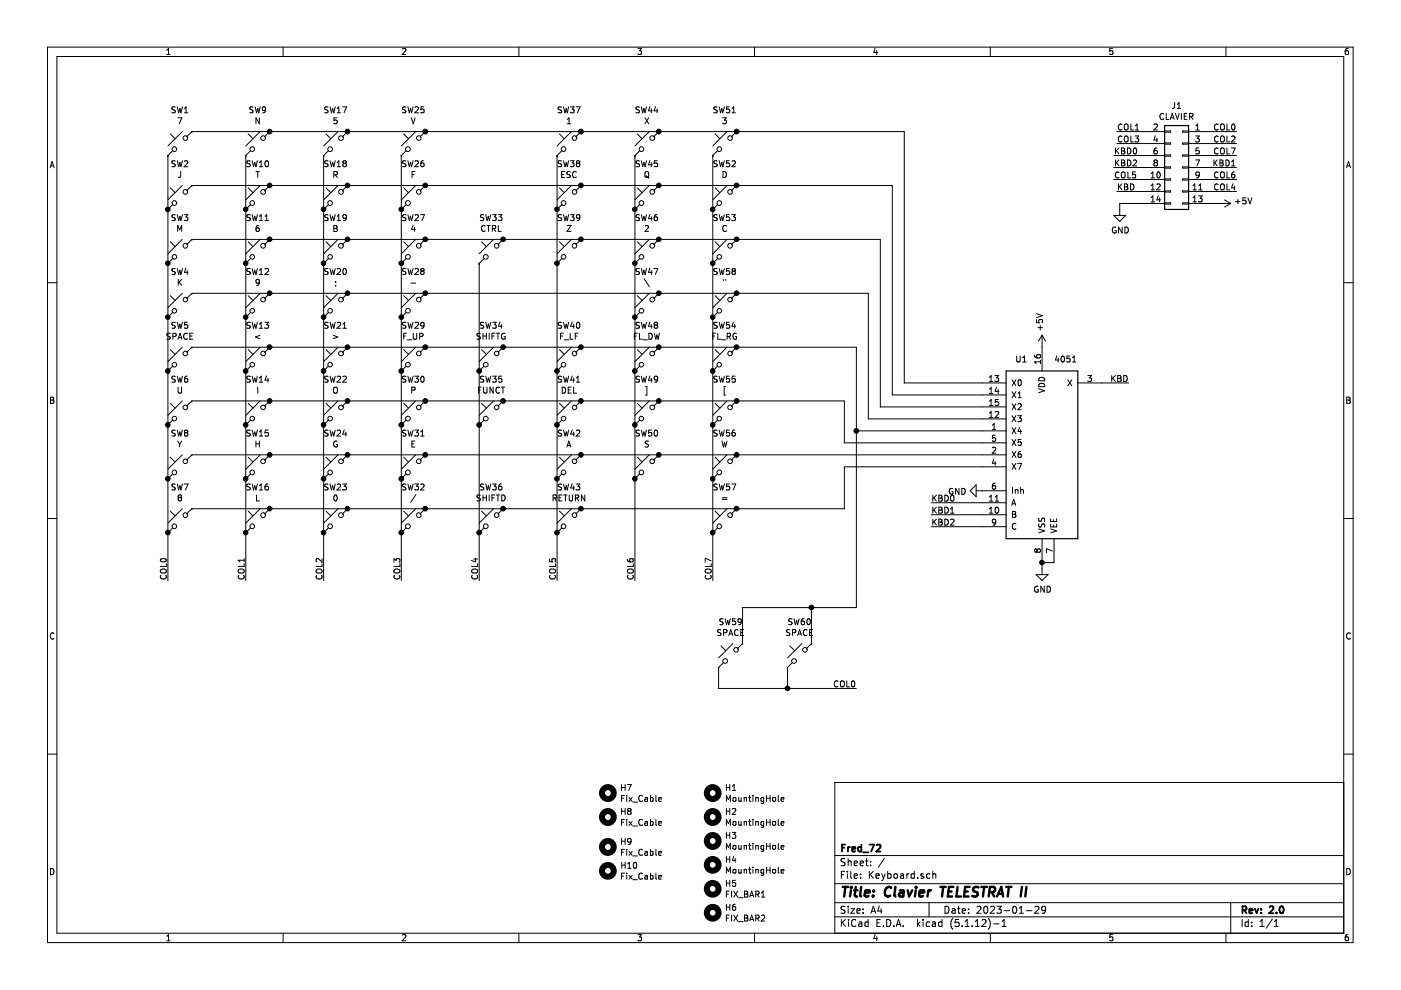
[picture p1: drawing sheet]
EESchema Schematic File Version 4
EELAYER 30 0
EELAYER END
$Descr A4 11693 8268
encoding utf-8
Sheet 1 1
Title "Clavier TELESTRAT II"
Date "2023-01-29"
Rev "2.0"
Comp "Fred_72"
Comment1 ""
Comment2 ""
Comment3 ""
Comment4 ""
$EndDescr
Wire Wire Line
	9350 1700 9350 1750
$Comp
L Keyboard-rescue:+5V-power-Jupiter-II_keyboard-rescue #PWR0102
U 1 1
P 10175 1700
F 0 "#PWR0102" H 10175 1550 50  0001 C CNN
F 1 "+5V" V 10190 1828 50  0000 L CNN
F 2 "" H 10175 1700 50  0001 C CNN
F 3 "" H 10175 1700 50  0001 C CNN
	1    10175 1700
	0    1    -1   0   
$EndComp
Wire Wire Line
	10175 1700 10075 1700
Wire Wire Line
	9575 1700 9350 1700
$Comp
L Keyboard-rescue:MountingHole-Mechanical-Jupiter-II_keyboard-rescue H1
U 1 1
P 5950 6625
F 0 "H1" H 6050 6671 50  0000 L CNN
F 1 "MountingHole" H 6050 6580 50  0000 L CNN
F 2 "MountingHole:MountingHole_3.2mm_M3_DIN965_Pad" H 5950 6625 50  0001 C CNN
F 3 "~" H 5950 6625 50  0001 C CNN
	1    5950 6625
	1    0    0    -1  
$EndComp
$Comp
L Keyboard-rescue:MountingHole-Mechanical-Jupiter-II_keyboard-rescue H2
U 1 1
P 5950 6825
F 0 "H2" H 6050 6871 50  0000 L CNN
F 1 "MountingHole" H 6050 6780 50  0000 L CNN
F 2 "MountingHole:MountingHole_3.2mm_M3_DIN965_Pad" H 5950 6825 50  0001 C CNN
F 3 "~" H 5950 6825 50  0001 C CNN
	1    5950 6825
	1    0    0    -1  
$EndComp
$Comp
L Keyboard-rescue:MountingHole-Mechanical-Jupiter-II_keyboard-rescue H3
U 1 1
P 5950 7025
F 0 "H3" H 6050 7071 50  0000 L CNN
F 1 "MountingHole" H 6050 6980 50  0000 L CNN
F 2 "MountingHole:MountingHole_3.2mm_M3_DIN965_Pad" H 5950 7025 50  0001 C CNN
F 3 "~" H 5950 7025 50  0001 C CNN
	1    5950 7025
	1    0    0    -1  
$EndComp
$Comp
L Keyboard-rescue:MountingHole-Mechanical-Jupiter-II_keyboard-rescue H4
U 1 1
P 5950 7225
F 0 "H4" H 6050 7271 50  0000 L CNN
F 1 "MountingHole" H 6050 7180 50  0000 L CNN
F 2 "MountingHole:MountingHole_3.2mm_M3_DIN965_Pad" H 5950 7225 50  0001 C CNN
F 3 "~" H 5950 7225 50  0001 C CNN
	1    5950 7225
	1    0    0    -1  
$EndComp
$Comp
L Switch:SW_Push_45deg SW1
U 1 1
P 1500 1200
F 0 "SW1" H 1500 1481 50  0000 C CNN
F 1 "7" H 1500 1390 50  0000 C CNN
F 2 "Button_Switch_Keyboard:SW_Gateron_MX_1.00u_Plate" H 1500 1200 50  0001 C CNN
F 3 "~" H 1500 1200 50  0001 C CNN
	1    1500 1200
	-1   0    0    -1  
$EndComp
$Comp
L Switch:SW_Push_45deg SW2
U 1 1
P 1500 1650
F 0 "SW2" H 1500 1931 50  0000 C CNN
F 1 "J" H 1500 1840 50  0000 C CNN
F 2 "Button_Switch_Keyboard:SW_Gateron_MX_1.00u_Plate" H 1500 1650 50  0001 C CNN
F 3 "~" H 1500 1650 50  0001 C CNN
	1    1500 1650
	-1   0    0    -1  
$EndComp
$Comp
L Switch:SW_Push_45deg SW9
U 1 1
P 2150 1200
F 0 "SW9" H 2150 1481 50  0000 C CNN
F 1 "N" H 2150 1390 50  0000 C CNN
F 2 "Button_Switch_Keyboard:SW_Gateron_MX_1.00u_Plate" H 2150 1200 50  0001 C CNN
F 3 "~" H 2150 1200 50  0001 C CNN
	1    2150 1200
	-1   0    0    -1  
$EndComp
$Comp
L Switch:SW_Push_45deg SW10
U 1 1
P 2150 1650
F 0 "SW10" H 2150 1931 50  0000 C CNN
F 1 "T" H 2150 1840 50  0000 C CNN
F 2 "Button_Switch_Keyboard:SW_Gateron_MX_1.00u_Plate" H 2150 1650 50  0001 C CNN
F 3 "~" H 2150 1650 50  0001 C CNN
	1    2150 1650
	-1   0    0    -1  
$EndComp
$Comp
L Switch:SW_Push_45deg SW3
U 1 1
P 1500 2100
F 0 "SW3" H 1500 2381 50  0000 C CNN
F 1 "M" H 1500 2290 50  0000 C CNN
F 2 "Button_Switch_Keyboard:SW_Gateron_MX_1.00u_Plate" H 1500 2100 50  0001 C CNN
F 3 "~" H 1500 2100 50  0001 C CNN
	1    1500 2100
	-1   0    0    -1  
$EndComp
$Comp
L Switch:SW_Push_45deg SW4
U 1 1
P 1500 2550
F 0 "SW4" H 1500 2831 50  0000 C CNN
F 1 "K" H 1500 2740 50  0000 C CNN
F 2 "Button_Switch_Keyboard:SW_Gateron_MX_1.00u_Plate" H 1500 2550 50  0001 C CNN
F 3 "~" H 1500 2550 50  0001 C CNN
	1    1500 2550
	-1   0    0    -1  
$EndComp
$Comp
L Switch:SW_Push_45deg SW11
U 1 1
P 2150 2100
F 0 "SW11" H 2150 2381 50  0000 C CNN
F 1 "6" H 2150 2290 50  0000 C CNN
F 2 "Button_Switch_Keyboard:SW_Gateron_MX_1.00u_Plate" H 2150 2100 50  0001 C CNN
F 3 "~" H 2150 2100 50  0001 C CNN
	1    2150 2100
	-1   0    0    -1  
$EndComp
$Comp
L Switch:SW_Push_45deg SW12
U 1 1
P 2150 2550
F 0 "SW12" H 2150 2831 50  0000 C CNN
F 1 "9" H 2150 2740 50  0000 C CNN
F 2 "Button_Switch_Keyboard:SW_Gateron_MX_1.00u_Plate" H 2150 2550 50  0001 C CNN
F 3 "~" H 2150 2550 50  0001 C CNN
	1    2150 2550
	-1   0    0    -1  
$EndComp
$Comp
L Switch:SW_Push_45deg SW17
U 1 1
P 2800 1200
F 0 "SW17" H 2800 1481 50  0000 C CNN
F 1 "5" H 2800 1390 50  0000 C CNN
F 2 "Button_Switch_Keyboard:SW_Gateron_MX_1.00u_Plate" H 2800 1200 50  0001 C CNN
F 3 "~" H 2800 1200 50  0001 C CNN
	1    2800 1200
	-1   0    0    -1  
$EndComp
$Comp
L Switch:SW_Push_45deg SW18
U 1 1
P 2800 1650
F 0 "SW18" H 2800 1931 50  0000 C CNN
F 1 "R" H 2800 1840 50  0000 C CNN
F 2 "Button_Switch_Keyboard:SW_Gateron_MX_1.00u_Plate" H 2800 1650 50  0001 C CNN
F 3 "~" H 2800 1650 50  0001 C CNN
	1    2800 1650
	-1   0    0    -1  
$EndComp
$Comp
L Switch:SW_Push_45deg SW25
U 1 1
P 3450 1200
F 0 "SW25" H 3450 1481 50  0000 C CNN
F 1 "V" H 3450 1390 50  0000 C CNN
F 2 "Button_Switch_Keyboard:SW_Gateron_MX_1.00u_Plate" H 3450 1200 50  0001 C CNN
F 3 "~" H 3450 1200 50  0001 C CNN
	1    3450 1200
	-1   0    0    -1  
$EndComp
$Comp
L Switch:SW_Push_45deg SW26
U 1 1
P 3450 1650
F 0 "SW26" H 3450 1931 50  0000 C CNN
F 1 "F" H 3450 1840 50  0000 C CNN
F 2 "Button_Switch_Keyboard:SW_Gateron_MX_1.00u_Plate" H 3450 1650 50  0001 C CNN
F 3 "~" H 3450 1650 50  0001 C CNN
	1    3450 1650
	-1   0    0    -1  
$EndComp
$Comp
L Switch:SW_Push_45deg SW19
U 1 1
P 2800 2100
F 0 "SW19" H 2800 2381 50  0000 C CNN
F 1 "B" H 2800 2290 50  0000 C CNN
F 2 "Button_Switch_Keyboard:SW_Gateron_MX_1.00u_Plate" H 2800 2100 50  0001 C CNN
F 3 "~" H 2800 2100 50  0001 C CNN
	1    2800 2100
	-1   0    0    -1  
$EndComp
$Comp
L Switch:SW_Push_45deg SW20
U 1 1
P 2800 2550
F 0 "SW20" H 2800 2831 50  0000 C CNN
F 1 ";" H 2800 2740 50  0000 C CNN
F 2 "Button_Switch_Keyboard:SW_Gateron_MX_1.00u_Plate" H 2800 2550 50  0001 C CNN
F 3 "~" H 2800 2550 50  0001 C CNN
	1    2800 2550
	-1   0    0    -1  
$EndComp
$Comp
L Switch:SW_Push_45deg SW27
U 1 1
P 3450 2100
F 0 "SW27" H 3450 2381 50  0000 C CNN
F 1 "4" H 3450 2290 50  0000 C CNN
F 2 "Button_Switch_Keyboard:SW_Gateron_MX_1.00u_Plate" H 3450 2100 50  0001 C CNN
F 3 "~" H 3450 2100 50  0001 C CNN
	1    3450 2100
	-1   0    0    -1  
$EndComp
$Comp
L Switch:SW_Push_45deg SW28
U 1 1
P 3450 2550
F 0 "SW28" H 3450 2831 50  0000 C CNN
F 1 "-" H 3450 2740 50  0000 C CNN
F 2 "Button_Switch_Keyboard:SW_Gateron_MX_1.00u_Plate" H 3450 2550 50  0001 C CNN
F 3 "~" H 3450 2550 50  0001 C CNN
	1    3450 2550
	-1   0    0    -1  
$EndComp
Wire Wire Line
	7550 3200 8200 3200
$Comp
L 4xxx:4051 U1
U 1 1
P 8700 3800
F 0 "U1" H 8475 4600 50  0000 L CNN
F 1 "4051" H 8800 4600 50  0000 L CNN
F 2 "Package_DIP:DIP-16_W7.62mm" H 8700 3800 50  0001 C CNN
F 3 "http://www.intersil.com/content/dam/Intersil/documents/cd40/cd4051bms-52bms-53bms.pdf" H 8700 3800 50  0001 C CNN
	1    8700 3800
	1    0    0    -1  
$EndComp
$Comp
L Switch:SW_Push_45deg SW5
U 1 1
P 1500 3000
F 0 "SW5" H 1500 3281 50  0000 C CNN
F 1 "SPACE" H 1500 3190 50  0000 C CNN
F 2 "Button_Switch_Keyboard:SW_Gateron_MX_6.25u_Plate" H 1500 3000 50  0001 C CNN
F 3 "~" H 1500 3000 50  0001 C CNN
	1    1500 3000
	-1   0    0    -1  
$EndComp
$Comp
L Switch:SW_Push_45deg SW6
U 1 1
P 1500 3450
F 0 "SW6" H 1500 3731 50  0000 C CNN
F 1 "U" H 1500 3640 50  0000 C CNN
F 2 "Button_Switch_Keyboard:SW_Gateron_MX_1.00u_Plate" H 1500 3450 50  0001 C CNN
F 3 "~" H 1500 3450 50  0001 C CNN
	1    1500 3450
	-1   0    0    -1  
$EndComp
$Comp
L Switch:SW_Push_45deg SW13
U 1 1
P 2150 3000
F 0 "SW13" H 2150 3281 50  0000 C CNN
F 1 "<" H 2150 3190 50  0000 C CNN
F 2 "Button_Switch_Keyboard:SW_Gateron_MX_1.00u_Plate" H 2150 3000 50  0001 C CNN
F 3 "~" H 2150 3000 50  0001 C CNN
	1    2150 3000
	-1   0    0    -1  
$EndComp
$Comp
L Switch:SW_Push_45deg SW14
U 1 1
P 2150 3450
F 0 "SW14" H 2150 3731 50  0000 C CNN
F 1 "I" H 2150 3640 50  0000 C CNN
F 2 "Button_Switch_Keyboard:SW_Gateron_MX_1.00u_Plate" H 2150 3450 50  0001 C CNN
F 3 "~" H 2150 3450 50  0001 C CNN
	1    2150 3450
	-1   0    0    -1  
$EndComp
$Comp
L Switch:SW_Push_45deg SW8
U 1 1
P 1500 3900
F 0 "SW8" H 1500 4181 50  0000 C CNN
F 1 "Y" H 1500 4090 50  0000 C CNN
F 2 "Button_Switch_Keyboard:SW_Gateron_MX_1.00u_Plate" H 1500 3900 50  0001 C CNN
F 3 "~" H 1500 3900 50  0001 C CNN
	1    1500 3900
	-1   0    0    -1  
$EndComp
$Comp
L Switch:SW_Push_45deg SW7
U 1 1
P 1500 4350
F 0 "SW7" H 1500 4631 50  0000 C CNN
F 1 "8" H 1500 4540 50  0000 C CNN
F 2 "Button_Switch_Keyboard:SW_Gateron_MX_1.00u_Plate" H 1500 4350 50  0001 C CNN
F 3 "~" H 1500 4350 50  0001 C CNN
	1    1500 4350
	-1   0    0    -1  
$EndComp
$Comp
L Switch:SW_Push_45deg SW15
U 1 1
P 2150 3900
F 0 "SW15" H 2150 4181 50  0000 C CNN
F 1 "H" H 2150 4090 50  0000 C CNN
F 2 "Button_Switch_Keyboard:SW_Gateron_MX_1.00u_Plate" H 2150 3900 50  0001 C CNN
F 3 "~" H 2150 3900 50  0001 C CNN
	1    2150 3900
	-1   0    0    -1  
$EndComp
$Comp
L Switch:SW_Push_45deg SW16
U 1 1
P 2150 4350
F 0 "SW16" H 2150 4631 50  0000 C CNN
F 1 "L" H 2150 4540 50  0000 C CNN
F 2 "Button_Switch_Keyboard:SW_Gateron_MX_1.00u_Plate" H 2150 4350 50  0001 C CNN
F 3 "~" H 2150 4350 50  0001 C CNN
	1    2150 4350
	-1   0    0    -1  
$EndComp
$Comp
L Switch:SW_Push_45deg SW21
U 1 1
P 2800 3000
F 0 "SW21" H 2800 3281 50  0000 C CNN
F 1 ">" H 2800 3190 50  0000 C CNN
F 2 "Button_Switch_Keyboard:SW_Gateron_MX_1.00u_Plate" H 2800 3000 50  0001 C CNN
F 3 "~" H 2800 3000 50  0001 C CNN
	1    2800 3000
	-1   0    0    -1  
$EndComp
$Comp
L Switch:SW_Push_45deg SW22
U 1 1
P 2800 3450
F 0 "SW22" H 2800 3731 50  0000 C CNN
F 1 "O" H 2800 3640 50  0000 C CNN
F 2 "Button_Switch_Keyboard:SW_Gateron_MX_1.00u_Plate" H 2800 3450 50  0001 C CNN
F 3 "~" H 2800 3450 50  0001 C CNN
	1    2800 3450
	-1   0    0    -1  
$EndComp
$Comp
L Switch:SW_Push_45deg SW29
U 1 1
P 3450 3000
F 0 "SW29" H 3450 3281 50  0000 C CNN
F 1 "F_UP" H 3450 3190 50  0000 C CNN
F 2 "Button_Switch_Keyboard:SW_Gateron_MX_1.00u_Plate" H 3450 3000 50  0001 C CNN
F 3 "~" H 3450 3000 50  0001 C CNN
	1    3450 3000
	-1   0    0    -1  
$EndComp
$Comp
L Switch:SW_Push_45deg SW30
U 1 1
P 3450 3450
F 0 "SW30" H 3450 3731 50  0000 C CNN
F 1 "P" H 3450 3640 50  0000 C CNN
F 2 "Button_Switch_Keyboard:SW_Gateron_MX_1.00u_Plate" H 3450 3450 50  0001 C CNN
F 3 "~" H 3450 3450 50  0001 C CNN
	1    3450 3450
	-1   0    0    -1  
$EndComp
$Comp
L Switch:SW_Push_45deg SW24
U 1 1
P 2800 3900
F 0 "SW24" H 2800 4181 50  0000 C CNN
F 1 "G" H 2800 4090 50  0000 C CNN
F 2 "Button_Switch_Keyboard:SW_Gateron_MX_1.00u_Plate" H 2800 3900 50  0001 C CNN
F 3 "~" H 2800 3900 50  0001 C CNN
	1    2800 3900
	-1   0    0    -1  
$EndComp
$Comp
L Switch:SW_Push_45deg SW23
U 1 1
P 2800 4350
F 0 "SW23" H 2800 4631 50  0000 C CNN
F 1 "0" H 2800 4540 50  0000 C CNN
F 2 "Button_Switch_Keyboard:SW_Gateron_MX_1.00u_Plate" H 2800 4350 50  0001 C CNN
F 3 "~" H 2800 4350 50  0001 C CNN
	1    2800 4350
	-1   0    0    -1  
$EndComp
$Comp
L Switch:SW_Push_45deg SW31
U 1 1
P 3450 3900
F 0 "SW31" H 3450 4181 50  0000 C CNN
F 1 "E" H 3450 4090 50  0000 C CNN
F 2 "Button_Switch_Keyboard:SW_Gateron_MX_1.00u_Plate" H 3450 3900 50  0001 C CNN
F 3 "~" H 3450 3900 50  0001 C CNN
	1    3450 3900
	-1   0    0    -1  
$EndComp
$Comp
L Switch:SW_Push_45deg SW32
U 1 1
P 3450 4350
F 0 "SW32" H 3450 4631 50  0000 C CNN
F 1 "/" H 3450 4540 50  0000 C CNN
F 2 "Button_Switch_Keyboard:SW_Gateron_MX_1.00u_Plate" H 3450 4350 50  0001 C CNN
F 3 "~" H 3450 4350 50  0001 C CNN
	1    3450 4350
	-1   0    0    -1  
$EndComp
$Comp
L Switch:SW_Push_45deg SW37
U 1 1
P 4750 1200
F 0 "SW37" H 4750 1481 50  0000 C CNN
F 1 "1" H 4750 1390 50  0000 C CNN
F 2 "Button_Switch_Keyboard:SW_Gateron_MX_1.00u_Plate" H 4750 1200 50  0001 C CNN
F 3 "~" H 4750 1200 50  0001 C CNN
	1    4750 1200
	-1   0    0    -1  
$EndComp
$Comp
L Switch:SW_Push_45deg SW38
U 1 1
P 4750 1650
F 0 "SW38" H 4750 1931 50  0000 C CNN
F 1 "ESC" H 4750 1840 50  0000 C CNN
F 2 "Button_Switch_Keyboard:SW_Gateron_MX_1.00u_Plate" H 4750 1650 50  0001 C CNN
F 3 "~" H 4750 1650 50  0001 C CNN
	1    4750 1650
	-1   0    0    -1  
$EndComp
$Comp
L Switch:SW_Push_45deg SW33
U 1 1
P 4100 2100
F 0 "SW33" H 4100 2381 50  0000 C CNN
F 1 "CTRL" H 4100 2290 50  0000 C CNN
F 2 "Button_Switch_Keyboard:SW_Gateron_MX_1.25u_Plate" H 4100 2100 50  0001 C CNN
F 3 "~" H 4100 2100 50  0001 C CNN
	1    4100 2100
	-1   0    0    -1  
$EndComp
$Comp
L Switch:SW_Push_45deg SW39
U 1 1
P 4750 2100
F 0 "SW39" H 4750 2381 50  0000 C CNN
F 1 "Z" H 4750 2290 50  0000 C CNN
F 2 "Button_Switch_Keyboard:SW_Gateron_MX_1.00u_Plate" H 4750 2100 50  0001 C CNN
F 3 "~" H 4750 2100 50  0001 C CNN
	1    4750 2100
	-1   0    0    -1  
$EndComp
$Comp
L Switch:SW_Push_45deg SW44
U 1 1
P 5400 1200
F 0 "SW44" H 5400 1481 50  0000 C CNN
F 1 "X" H 5400 1390 50  0000 C CNN
F 2 "Button_Switch_Keyboard:SW_Gateron_MX_1.00u_Plate" H 5400 1200 50  0001 C CNN
F 3 "~" H 5400 1200 50  0001 C CNN
	1    5400 1200
	-1   0    0    -1  
$EndComp
$Comp
L Switch:SW_Push_45deg SW45
U 1 1
P 5400 1650
F 0 "SW45" H 5400 1931 50  0000 C CNN
F 1 "Q" H 5400 1840 50  0000 C CNN
F 2 "Button_Switch_Keyboard:SW_Gateron_MX_1.00u_Plate" H 5400 1650 50  0001 C CNN
F 3 "~" H 5400 1650 50  0001 C CNN
	1    5400 1650
	-1   0    0    -1  
$EndComp
$Comp
L Switch:SW_Push_45deg SW51
U 1 1
P 6050 1200
F 0 "SW51" H 6050 1481 50  0000 C CNN
F 1 "3" H 6050 1390 50  0000 C CNN
F 2 "Button_Switch_Keyboard:SW_Gateron_MX_1.00u_Plate" H 6050 1200 50  0001 C CNN
F 3 "~" H 6050 1200 50  0001 C CNN
	1    6050 1200
	-1   0    0    -1  
$EndComp
$Comp
L Switch:SW_Push_45deg SW52
U 1 1
P 6050 1650
F 0 "SW52" H 6050 1931 50  0000 C CNN
F 1 "D" H 6050 1840 50  0000 C CNN
F 2 "Button_Switch_Keyboard:SW_Gateron_MX_1.00u_Plate" H 6050 1650 50  0001 C CNN
F 3 "~" H 6050 1650 50  0001 C CNN
	1    6050 1650
	-1   0    0    -1  
$EndComp
$Comp
L Switch:SW_Push_45deg SW46
U 1 1
P 5400 2100
F 0 "SW46" H 5400 2381 50  0000 C CNN
F 1 "2" H 5400 2290 50  0000 C CNN
F 2 "Button_Switch_Keyboard:SW_Gateron_MX_1.00u_Plate" H 5400 2100 50  0001 C CNN
F 3 "~" H 5400 2100 50  0001 C CNN
	1    5400 2100
	-1   0    0    -1  
$EndComp
$Comp
L Switch:SW_Push_45deg SW47
U 1 1
P 5400 2550
F 0 "SW47" H 5400 2831 50  0000 C CNN
F 1 "\\" H 5400 2740 50  0000 C CNN
F 2 "Button_Switch_Keyboard:SW_Gateron_MX_1.50u_Plate" H 5400 2550 50  0001 C CNN
F 3 "~" H 5400 2550 50  0001 C CNN
	1    5400 2550
	-1   0    0    -1  
$EndComp
$Comp
L Switch:SW_Push_45deg SW53
U 1 1
P 6050 2100
F 0 "SW53" H 6050 2381 50  0000 C CNN
F 1 "C" H 6050 2290 50  0000 C CNN
F 2 "Button_Switch_Keyboard:SW_Gateron_MX_1.00u_Plate" H 6050 2100 50  0001 C CNN
F 3 "~" H 6050 2100 50  0001 C CNN
	1    6050 2100
	-1   0    0    -1  
$EndComp
$Comp
L Switch:SW_Push_45deg SW34
U 1 1
P 4100 3000
F 0 "SW34" H 4100 3281 50  0000 C CNN
F 1 "SHIFTG" H 4100 3190 50  0000 C CNN
F 2 "Button_Switch_Keyboard:SW_Gateron_MX_1.25u_Plate" H 4100 3000 50  0001 C CNN
F 3 "~" H 4100 3000 50  0001 C CNN
	1    4100 3000
	-1   0    0    -1  
$EndComp
$Comp
L Switch:SW_Push_45deg SW35
U 1 1
P 4100 3450
F 0 "SW35" H 4100 3731 50  0000 C CNN
F 1 "FUNCT" H 4100 3640 50  0000 C CNN
F 2 "Button_Switch_Keyboard:SW_Gateron_MX_1.25u_Plate" H 4100 3450 50  0001 C CNN
F 3 "~" H 4100 3450 50  0001 C CNN
	1    4100 3450
	-1   0    0    -1  
$EndComp
$Comp
L Switch:SW_Push_45deg SW40
U 1 1
P 4750 3000
F 0 "SW40" H 4750 3281 50  0000 C CNN
F 1 "F_LF" H 4750 3190 50  0000 C CNN
F 2 "Button_Switch_Keyboard:SW_Gateron_MX_1.00u_Plate" H 4750 3000 50  0001 C CNN
F 3 "~" H 4750 3000 50  0001 C CNN
	1    4750 3000
	-1   0    0    -1  
$EndComp
$Comp
L Switch:SW_Push_45deg SW41
U 1 1
P 4750 3450
F 0 "SW41" H 4750 3731 50  0000 C CNN
F 1 "DEL" H 4750 3640 50  0000 C CNN
F 2 "Button_Switch_Keyboard:SW_Gateron_MX_2.00u_Plate" H 4750 3450 50  0001 C CNN
F 3 "~" H 4750 3450 50  0001 C CNN
	1    4750 3450
	-1   0    0    -1  
$EndComp
$Comp
L Switch:SW_Push_45deg SW36
U 1 1
P 4100 4350
F 0 "SW36" H 4100 4631 50  0000 C CNN
F 1 "SHIFTD" H 4100 4540 50  0000 C CNN
F 2 "Button_Switch_Keyboard:SW_Gateron_MX_2.25u_Plate" H 4100 4350 50  0001 C CNN
F 3 "~" H 4100 4350 50  0001 C CNN
	1    4100 4350
	-1   0    0    -1  
$EndComp
$Comp
L Switch:SW_Push_45deg SW42
U 1 1
P 4750 3900
F 0 "SW42" H 4750 4181 50  0000 C CNN
F 1 "A" H 4750 4090 50  0000 C CNN
F 2 "Button_Switch_Keyboard:SW_Gateron_MX_1.00u_Plate" H 4750 3900 50  0001 C CNN
F 3 "~" H 4750 3900 50  0001 C CNN
	1    4750 3900
	-1   0    0    -1  
$EndComp
$Comp
L Switch:SW_Push_45deg SW43
U 1 1
P 4750 4350
F 0 "SW43" H 4750 4631 50  0000 C CNN
F 1 "RETURN" H 4750 4540 50  0000 C CNN
F 2 "Button_Switch_Keyboard:SW_Gateron_MX_2.25u_Plate" H 4750 4350 50  0001 C CNN
F 3 "~" H 4750 4350 50  0001 C CNN
	1    4750 4350
	-1   0    0    -1  
$EndComp
$Comp
L Switch:SW_Push_45deg SW48
U 1 1
P 5400 3000
F 0 "SW48" H 5400 3281 50  0000 C CNN
F 1 "FL_DW" H 5400 3190 50  0000 C CNN
F 2 "Button_Switch_Keyboard:SW_Gateron_MX_1.00u_Plate" H 5400 3000 50  0001 C CNN
F 3 "~" H 5400 3000 50  0001 C CNN
	1    5400 3000
	-1   0    0    -1  
$EndComp
$Comp
L Switch:SW_Push_45deg SW49
U 1 1
P 5400 3450
F 0 "SW49" H 5400 3731 50  0000 C CNN
F 1 "]" H 5400 3640 50  0000 C CNN
F 2 "Button_Switch_Keyboard:SW_Gateron_MX_1.00u_Plate" H 5400 3450 50  0001 C CNN
F 3 "~" H 5400 3450 50  0001 C CNN
	1    5400 3450
	-1   0    0    -1  
$EndComp
$Comp
L Switch:SW_Push_45deg SW54
U 1 1
P 6050 3000
F 0 "SW54" H 6050 3281 50  0000 C CNN
F 1 "FL_RG" H 6050 3190 50  0000 C CNN
F 2 "Button_Switch_Keyboard:SW_Gateron_MX_1.00u_Plate" H 6050 3000 50  0001 C CNN
F 3 "~" H 6050 3000 50  0001 C CNN
	1    6050 3000
	-1   0    0    -1  
$EndComp
$Comp
L Switch:SW_Push_45deg SW55
U 1 1
P 6050 3450
F 0 "SW55" H 6050 3731 50  0000 C CNN
F 1 "[" H 6050 3640 50  0000 C CNN
F 2 "Button_Switch_Keyboard:SW_Gateron_MX_1.00u_Plate" H 6050 3450 50  0001 C CNN
F 3 "~" H 6050 3450 50  0001 C CNN
	1    6050 3450
	-1   0    0    -1  
$EndComp
$Comp
L Switch:SW_Push_45deg SW50
U 1 1
P 5400 3900
F 0 "SW50" H 5400 4181 50  0000 C CNN
F 1 "S" H 5400 4090 50  0000 C CNN
F 2 "Button_Switch_Keyboard:SW_Gateron_MX_1.00u_Plate" H 5400 3900 50  0001 C CNN
F 3 "~" H 5400 3900 50  0001 C CNN
	1    5400 3900
	-1   0    0    -1  
$EndComp
$Comp
L Switch:SW_Push_45deg SW56
U 1 1
P 6050 3900
F 0 "SW56" H 6050 4181 50  0000 C CNN
F 1 "W" H 6050 4090 50  0000 C CNN
F 2 "Button_Switch_Keyboard:SW_Gateron_MX_1.00u_Plate" H 6050 3900 50  0001 C CNN
F 3 "~" H 6050 3900 50  0001 C CNN
	1    6050 3900
	-1   0    0    -1  
$EndComp
$Comp
L Switch:SW_Push_45deg SW57
U 1 1
P 6050 4350
F 0 "SW57" H 6050 4631 50  0000 C CNN
F 1 "=" H 6050 4540 50  0000 C CNN
F 2 "Button_Switch_Keyboard:SW_Gateron_MX_1.00u_Plate" H 6050 4350 50  0001 C CNN
F 3 "~" H 6050 4350 50  0001 C CNN
	1    6050 4350
	-1   0    0    -1  
$EndComp
Wire Wire Line
	1600 1100 2250 1100
Wire Wire Line
	7550 1100 7550 3200
Connection ~ 2250 1100
Wire Wire Line
	2250 1100 2900 1100
Connection ~ 2900 1100
Wire Wire Line
	2900 1100 3550 1100
Connection ~ 3550 1100
Connection ~ 4850 1100
Wire Wire Line
	4850 1100 5500 1100
Connection ~ 5500 1100
Wire Wire Line
	5500 1100 6150 1100
Connection ~ 6150 1100
Wire Wire Line
	6150 1100 7550 1100
Wire Wire Line
	1400 1300 1400 1750
Connection ~ 1400 1750
Wire Wire Line
	1400 1750 1400 2200
Connection ~ 1400 2200
Wire Wire Line
	1400 2200 1400 2650
Connection ~ 1400 2650
Wire Wire Line
	1400 2650 1400 3100
Connection ~ 1400 3100
Wire Wire Line
	1400 3100 1400 3550
Connection ~ 1400 3550
Wire Wire Line
	1400 3550 1400 4000
Wire Wire Line
	7450 1550 7450 3300
Wire Wire Line
	7450 3300 8200 3300
Connection ~ 2250 1550
Wire Wire Line
	2250 1550 2900 1550
Connection ~ 2900 1550
Wire Wire Line
	2900 1550 3550 1550
Connection ~ 3550 1550
Connection ~ 4850 1550
Wire Wire Line
	4850 1550 5500 1550
Connection ~ 5500 1550
Wire Wire Line
	5500 1550 6150 1550
Connection ~ 6150 1550
Wire Wire Line
	6150 1550 7450 1550
Wire Wire Line
	1600 1550 2250 1550
Wire Wire Line
	1600 2000 2250 2000
Connection ~ 2250 2000
Wire Wire Line
	2250 2000 2900 2000
Connection ~ 2900 2000
Wire Wire Line
	2900 2000 3550 2000
Connection ~ 3550 2000
Wire Wire Line
	3550 2000 4200 2000
Connection ~ 4200 2000
Wire Wire Line
	4200 2000 4850 2000
Connection ~ 4850 2000
Wire Wire Line
	4850 2000 5500 2000
Connection ~ 5500 2000
Wire Wire Line
	5500 2000 6150 2000
Connection ~ 2250 2450
Wire Wire Line
	2250 2450 1600 2450
Connection ~ 2900 2450
Wire Wire Line
	2900 2450 2250 2450
Connection ~ 3550 2450
Wire Wire Line
	3550 2450 2900 2450
Connection ~ 5500 2450
Wire Wire Line
	1600 2900 2250 2900
Connection ~ 2250 2900
Wire Wire Line
	2250 2900 2900 2900
Connection ~ 2900 2900
Wire Wire Line
	2900 2900 3550 2900
Connection ~ 3550 2900
Wire Wire Line
	3550 2900 4200 2900
Connection ~ 4200 2900
Wire Wire Line
	4200 2900 4850 2900
Connection ~ 4850 2900
Wire Wire Line
	4850 2900 5500 2900
Connection ~ 5500 2900
Wire Wire Line
	5500 2900 6150 2900
Wire Wire Line
	6150 3350 5500 3350
Connection ~ 2250 3350
Wire Wire Line
	2250 3350 1600 3350
Connection ~ 2900 3350
Wire Wire Line
	2900 3350 2250 3350
Connection ~ 3550 3350
Wire Wire Line
	3550 3350 2900 3350
Connection ~ 4200 3350
Wire Wire Line
	4200 3350 3550 3350
Connection ~ 4850 3350
Wire Wire Line
	4850 3350 4200 3350
Connection ~ 5500 3350
Wire Wire Line
	5500 3350 4850 3350
Wire Wire Line
	6150 2000 7350 2000
Wire Wire Line
	7350 2000 7350 3400
Wire Wire Line
	7350 3400 8200 3400
Connection ~ 6150 2000
Wire Wire Line
	8200 3500 7250 3500
Wire Wire Line
	7250 3500 7250 2450
Wire Wire Line
	6150 2900 7150 2900
Wire Wire Line
	7150 2900 7150 3600
Wire Wire Line
	7150 3600 8200 3600
Connection ~ 6150 2900
Wire Wire Line
	8200 3700 7050 3700
Wire Wire Line
	7050 3700 7050 3350
Wire Wire Line
	7050 3350 6150 3350
Connection ~ 6150 3350
Wire Wire Line
	8200 3800 6150 3800
Connection ~ 2250 3800
Connection ~ 2900 3800
Wire Wire Line
	2900 3800 2250 3800
Connection ~ 3550 3800
Wire Wire Line
	3550 3800 2900 3800
Wire Wire Line
	1600 4250 2250 4250
Wire Wire Line
	7050 4250 7050 3900
Wire Wire Line
	7050 3900 8200 3900
Connection ~ 2250 4250
Wire Wire Line
	2250 4250 2900 4250
Connection ~ 2900 4250
Wire Wire Line
	2900 4250 3550 4250
Connection ~ 3550 4250
Wire Wire Line
	3550 4250 4200 4250
Connection ~ 4200 4250
Wire Wire Line
	4200 4250 4850 4250
Connection ~ 4850 4250
Connection ~ 6150 4250
Wire Wire Line
	6150 4250 7050 4250
$Comp
L power:GND #PWR02
U 1 1
P 8700 4750
F 0 "#PWR02" H 8700 4500 50  0001 C CNN
F 1 "GND" H 8705 4577 50  0000 C CNN
F 2 "" H 8700 4750 50  0001 C CNN
F 3 "" H 8700 4750 50  0001 C CNN
	1    8700 4750
	1    0    0    -1  
$EndComp
Wire Wire Line
	8700 4700 8700 4750
Wire Wire Line
	8700 4700 8800 4700
Connection ~ 8700 4700
$Comp
L power:GND #PWR01
U 1 1
P 8200 4100
F 0 "#PWR01" H 8200 3850 50  0001 C CNN
F 1 "GND" V 8205 3972 50  0000 R CNN
F 2 "" H 8200 4100 50  0001 C CNN
F 3 "" H 8200 4100 50  0001 C CNN
	1    8200 4100
	0    1    1    0   
$EndComp
Wire Wire Line
	2050 1300 2050 1750
Connection ~ 2050 1750
Wire Wire Line
	2050 1750 2050 2200
Connection ~ 2050 2200
Wire Wire Line
	2050 2200 2050 2650
Connection ~ 2050 2650
Wire Wire Line
	2050 2650 2050 3100
Connection ~ 2050 3100
Wire Wire Line
	2050 3100 2050 3550
Connection ~ 2050 3550
Wire Wire Line
	2050 3550 2050 4000
Connection ~ 2050 4000
Wire Wire Line
	2050 4000 2050 4450
Wire Wire Line
	2700 4450 2700 4000
Connection ~ 2700 1750
Wire Wire Line
	2700 1750 2700 1300
Connection ~ 2700 2200
Wire Wire Line
	2700 2200 2700 1750
Connection ~ 2700 2650
Wire Wire Line
	2700 2650 2700 2200
Connection ~ 2700 3100
Wire Wire Line
	2700 3100 2700 2650
Connection ~ 2700 3550
Wire Wire Line
	2700 3550 2700 3100
Wire Wire Line
	3350 1300 3350 1750
Connection ~ 3350 1750
Wire Wire Line
	3350 1750 3350 2200
Connection ~ 3350 2200
Wire Wire Line
	3350 2200 3350 2650
Connection ~ 3350 2650
Wire Wire Line
	3350 2650 3350 3100
Wire Wire Line
	4650 1300 4650 1750
Connection ~ 4650 1750
Wire Wire Line
	4650 1750 4650 2200
Connection ~ 4650 2200
Wire Wire Line
	5300 3100 5300 2650
Connection ~ 5300 1750
Wire Wire Line
	5300 1750 5300 1300
Connection ~ 5300 2200
Wire Wire Line
	5300 2200 5300 1750
Connection ~ 5300 2650
Wire Wire Line
	5300 2650 5300 2200
Wire Wire Line
	3350 3100 3350 3550
Connection ~ 3350 3100
Connection ~ 3350 3550
Wire Wire Line
	3350 3550 3350 4000
Connection ~ 3350 4000
Wire Wire Line
	3350 4000 3350 4450
Wire Wire Line
	4000 4450 4000 3550
Connection ~ 4000 3100
Connection ~ 4000 3550
Wire Wire Line
	4000 3550 4000 3100
Wire Wire Line
	4650 3100 4650 3550
Connection ~ 4650 3100
Connection ~ 4650 3550
Wire Wire Line
	4650 3550 4650 4000
Connection ~ 4650 4000
Wire Wire Line
	4650 4000 4650 4450
Connection ~ 5300 3100
Connection ~ 5300 3550
Wire Wire Line
	5300 3550 5300 3100
Wire Wire Line
	5950 4450 5950 4000
Connection ~ 5950 2200
Wire Wire Line
	5950 2200 5950 1750
Connection ~ 5950 3100
Connection ~ 5950 3550
Wire Wire Line
	5950 3550 5950 3100
Connection ~ 5950 4000
Wire Wire Line
	5950 4000 5950 3550
Wire Wire Line
	5950 1300 5950 1750
Connection ~ 5950 1750
Wire Wire Line
	1400 4450 1400 4850
Connection ~ 1400 4450
Wire Wire Line
	2050 4450 2050 4850
Connection ~ 2050 4450
Wire Wire Line
	2700 4450 2700 4850
Wire Wire Line
	3350 4450 3350 4850
Connection ~ 2700 4450
Connection ~ 3350 4450
Wire Wire Line
	4000 4450 4000 4850
Wire Wire Line
	4650 4450 4650 4850
Wire Wire Line
	5950 4450 5950 4850
Connection ~ 4000 4450
Connection ~ 4650 4450
Connection ~ 5950 4450
Wire Wire Line
	3550 1100 4850 1100
Wire Wire Line
	3550 1550 4850 1550
Wire Wire Line
	4000 2200 4000 3100
Wire Wire Line
	3550 2450 5500 2450
Wire Wire Line
	4650 2200 4650 3100
Wire Wire Line
	4850 4250 6150 4250
Wire Wire Line
	5300 3550 5300 4000
Wire Wire Line
	5950 2200 5950 2650
Wire Wire Line
	5500 2450 6150 2450
Connection ~ 5300 4000
Wire Wire Line
	5300 4000 5300 4850
Wire Wire Line
	3550 3800 4850 3800
Wire Wire Line
	6150 3800 5500 3800
Connection ~ 6150 3800
Connection ~ 4850 3800
Connection ~ 5500 3800
Wire Wire Line
	5500 3800 4850 3800
$Comp
L Switch:SW_Push_45deg SW58
U 1 1
P 6050 2550
F 0 "SW58" H 6050 2831 50  0000 C CNN
F 1 "\"" H 6050 2740 50  0000 C CNN
F 2 "Button_Switch_Keyboard:SW_Gateron_MX_1.00u_Plate" H 6050 2550 50  0001 C CNN
F 3 "~" H 6050 2550 50  0001 C CNN
	1    6050 2550
	-1   0    0    -1  
$EndComp
$Comp
L Connector_Generic:Conn_02x07_Odd_Even J1
U 1 1
P 9875 1400
F 0 "J1" H 9925 1917 50  0000 C CNN
F 1 "CLAVIER" H 9925 1826 50  0000 C CNN
F 2 "Connector_PinHeader_2.54mm:PinHeader_2x07_P2.54mm_Vertical" H 9875 1400 50  0001 C CNN
F 3 "~" H 9875 1400 50  0001 C CNN
	1    9875 1400
	-1   0    0    -1  
$EndComp
Text Label 9300 1300 0    50   ~ 0
KBD0
Text Label 10325 1400 2    50   ~ 0
KBD1
Text Label 9300 1400 0    50   ~ 0
KBD2
Wire Wire Line
	9300 1300 9575 1300
Wire Wire Line
	9300 1400 9575 1400
Wire Wire Line
	10075 1400 10325 1400
Text Label 10325 1100 2    50   ~ 0
COL0
Text Label 9325 1100 0    50   ~ 0
COL1
Text Label 10325 1200 2    50   ~ 0
COL2
Text Label 9325 1200 0    50   ~ 0
COL3
Text Label 10325 1600 2    50   ~ 0
COL4
Text Label 9300 1500 0    50   ~ 0
COL5
Text Label 10325 1500 2    50   ~ 0
COL6
Text Label 10325 1300 2    50   ~ 0
COL7
Wire Wire Line
	10075 1100 10325 1100
Wire Wire Line
	10075 1200 10325 1200
Wire Wire Line
	9325 1100 9575 1100
Wire Wire Line
	9575 1200 9325 1200
Wire Wire Line
	10075 1300 10325 1300
Wire Wire Line
	10325 1500 10075 1500
Wire Wire Line
	10325 1600 10075 1600
Wire Wire Line
	9575 1500 9300 1500
Text Label 9325 1600 0    50   ~ 0
KBD
Wire Wire Line
	9325 1600 9575 1600
$Comp
L Keyboard-rescue:+5V-power-Jupiter-II_keyboard-rescue #PWR0101
U 1 1
P 8700 2900
F 0 "#PWR0101" H 8700 2750 50  0001 C CNN
F 1 "+5V" V 8715 3028 50  0000 L CNN
F 2 "" H 8700 2900 50  0001 C CNN
F 3 "" H 8700 2900 50  0001 C CNN
	1    8700 2900
	-1   0    0    -1  
$EndComp
$Comp
L power:GND #PWR0103
U 1 1
P 9350 1750
F 0 "#PWR0103" H 9350 1500 50  0001 C CNN
F 1 "GND" H 9355 1577 50  0000 C CNN
F 2 "" H 9350 1750 50  0001 C CNN
F 3 "" H 9350 1750 50  0001 C CNN
	1    9350 1750
	1    0    0    -1  
$EndComp
Text Label 7775 4200 0    50   ~ 0
KBD0
Text Label 7775 4300 0    50   ~ 0
KBD1
Text Label 7775 4400 0    50   ~ 0
KBD2
Wire Wire Line
	8200 4200 7775 4200
Wire Wire Line
	7775 4300 8200 4300
Wire Wire Line
	8200 4400 7775 4400
Text Label 9425 3200 2    50   ~ 0
KBD
Wire Wire Line
	9200 3200 9425 3200
Connection ~ 6150 2450
Wire Wire Line
	6150 2450 7250 2450
Connection ~ 5950 2650
Wire Wire Line
	5950 2650 5950 3100
Text Label 1400 4850 1    50   ~ 0
COL0
Text Label 2050 4850 1    50   ~ 0
COL1
Text Label 2700 4850 1    50   ~ 0
COL2
Text Label 3350 4850 1    50   ~ 0
COL3
Text Label 4000 4850 1    50   ~ 0
COL4
Text Label 4650 4850 1    50   ~ 0
COL5
Text Label 5300 4850 1    50   ~ 0
COL6
Text Label 5950 4850 1    50   ~ 0
COL7
$Comp
L Keyboard-rescue:MountingHole-Mechanical-Jupiter-II_keyboard-rescue H5
U 1 1
P 5950 7425
F 0 "H5" H 6050 7471 50  0000 L CNN
F 1 "FIX_BAR1" H 6050 7380 50  0000 L CNN
F 2 "MountingHole:MountingHole_3.2mm_M3_DIN965_Pad" H 5950 7425 50  0001 C CNN
F 3 "~" H 5950 7425 50  0001 C CNN
	1    5950 7425
	1    0    0    -1  
$EndComp
$Comp
L Keyboard-rescue:MountingHole-Mechanical-Jupiter-II_keyboard-rescue H6
U 1 1
P 5950 7625
F 0 "H6" H 6050 7671 50  0000 L CNN
F 1 "FIX_BAR2" H 6050 7580 50  0000 L CNN
F 2 "MountingHole:MountingHole_3.2mm_M3_DIN965_Pad" H 5950 7625 50  0001 C CNN
F 3 "~" H 5950 7625 50  0001 C CNN
	1    5950 7625
	1    0    0    -1  
$EndComp
Connection ~ 1400 4000
Wire Wire Line
	1400 4000 1400 4450
Wire Wire Line
	1600 3800 2250 3800
Connection ~ 2700 4000
Wire Wire Line
	2700 4000 2700 3550
$Comp
L Switch:SW_Push_45deg SW59
U 1 1
P 6100 5475
F 0 "SW59" H 6100 5756 50  0000 C CNN
F 1 "SPACE" H 6100 5665 50  0000 C CNN
F 2 "Button_Switch_Keyboard:SW_Gateron_MX_1.00u_Plate" H 6100 5475 50  0001 C CNN
F 3 "~" H 6100 5475 50  0001 C CNN
	1    6100 5475
	-1   0    0    -1  
$EndComp
$Comp
L Switch:SW_Push_45deg SW60
U 1 1
P 6675 5475
F 0 "SW60" H 6675 5756 50  0000 C CNN
F 1 "SPACE" H 6675 5665 50  0000 C CNN
F 2 "Button_Switch_Keyboard:SW_Gateron_MX_1.00u_Plate" H 6675 5475 50  0001 C CNN
F 3 "~" H 6675 5475 50  0001 C CNN
	1    6675 5475
	-1   0    0    -1  
$EndComp
Wire Wire Line
	6200 5375 6200 5075
Wire Wire Line
	6200 5075 6775 5075
Wire Wire Line
	6775 5375 6775 5075
Connection ~ 6775 5075
Wire Wire Line
	6000 5575 6000 5750
Wire Wire Line
	6000 5750 6575 5750
Wire Wire Line
	6575 5575 6575 5750
Connection ~ 6575 5750
Wire Wire Line
	6575 5750 7150 5750
Text Label 7150 5750 2    50   ~ 0
COL0
Wire Wire Line
	6775 5075 7150 5075
Wire Wire Line
	7150 3600 7150 5075
Connection ~ 7150 3600
$Comp
L Keyboard-rescue:MountingHole-Mechanical-Jupiter-II_keyboard-rescue H7
U 1 1
P 5075 6625
F 0 "H7" H 5175 6671 50  0000 L CNN
F 1 "Fix_Cable" H 5175 6580 50  0000 L CNN
F 2 "MountingHole:MountingHole_2.2mm_M2_DIN965_Pad" H 5075 6625 50  0001 C CNN
F 3 "~" H 5075 6625 50  0001 C CNN
	1    5075 6625
	1    0    0    -1  
$EndComp
$Comp
L Keyboard-rescue:MountingHole-Mechanical-Jupiter-II_keyboard-rescue H8
U 1 1
P 5075 6825
F 0 "H8" H 5175 6871 50  0000 L CNN
F 1 "Fix_Cable" H 5175 6780 50  0000 L CNN
F 2 "MountingHole:MountingHole_2.2mm_M2_DIN965_Pad" H 5075 6825 50  0001 C CNN
F 3 "~" H 5075 6825 50  0001 C CNN
	1    5075 6825
	1    0    0    -1  
$EndComp
$Comp
L Keyboard-rescue:MountingHole-Mechanical-Jupiter-II_keyboard-rescue H9
U 1 1
P 5075 7075
F 0 "H9" H 5175 7121 50  0000 L CNN
F 1 "Fix_Cable" H 5175 7030 50  0000 L CNN
F 2 "MountingHole:MountingHole_2.2mm_M2_DIN965_Pad" H 5075 7075 50  0001 C CNN
F 3 "~" H 5075 7075 50  0001 C CNN
	1    5075 7075
	1    0    0    -1  
$EndComp
$Comp
L Keyboard-rescue:MountingHole-Mechanical-Jupiter-II_keyboard-rescue H10
U 1 1
P 5075 7275
F 0 "H10" H 5175 7321 50  0000 L CNN
F 1 "Fix_Cable" H 5175 7230 50  0000 L CNN
F 2 "MountingHole:MountingHole_2.2mm_M2_DIN965_Pad" H 5075 7275 50  0001 C CNN
F 3 "~" H 5075 7275 50  0001 C CNN
	1    5075 7275
	1    0    0    -1  
$EndComp
$EndSCHEMATC
